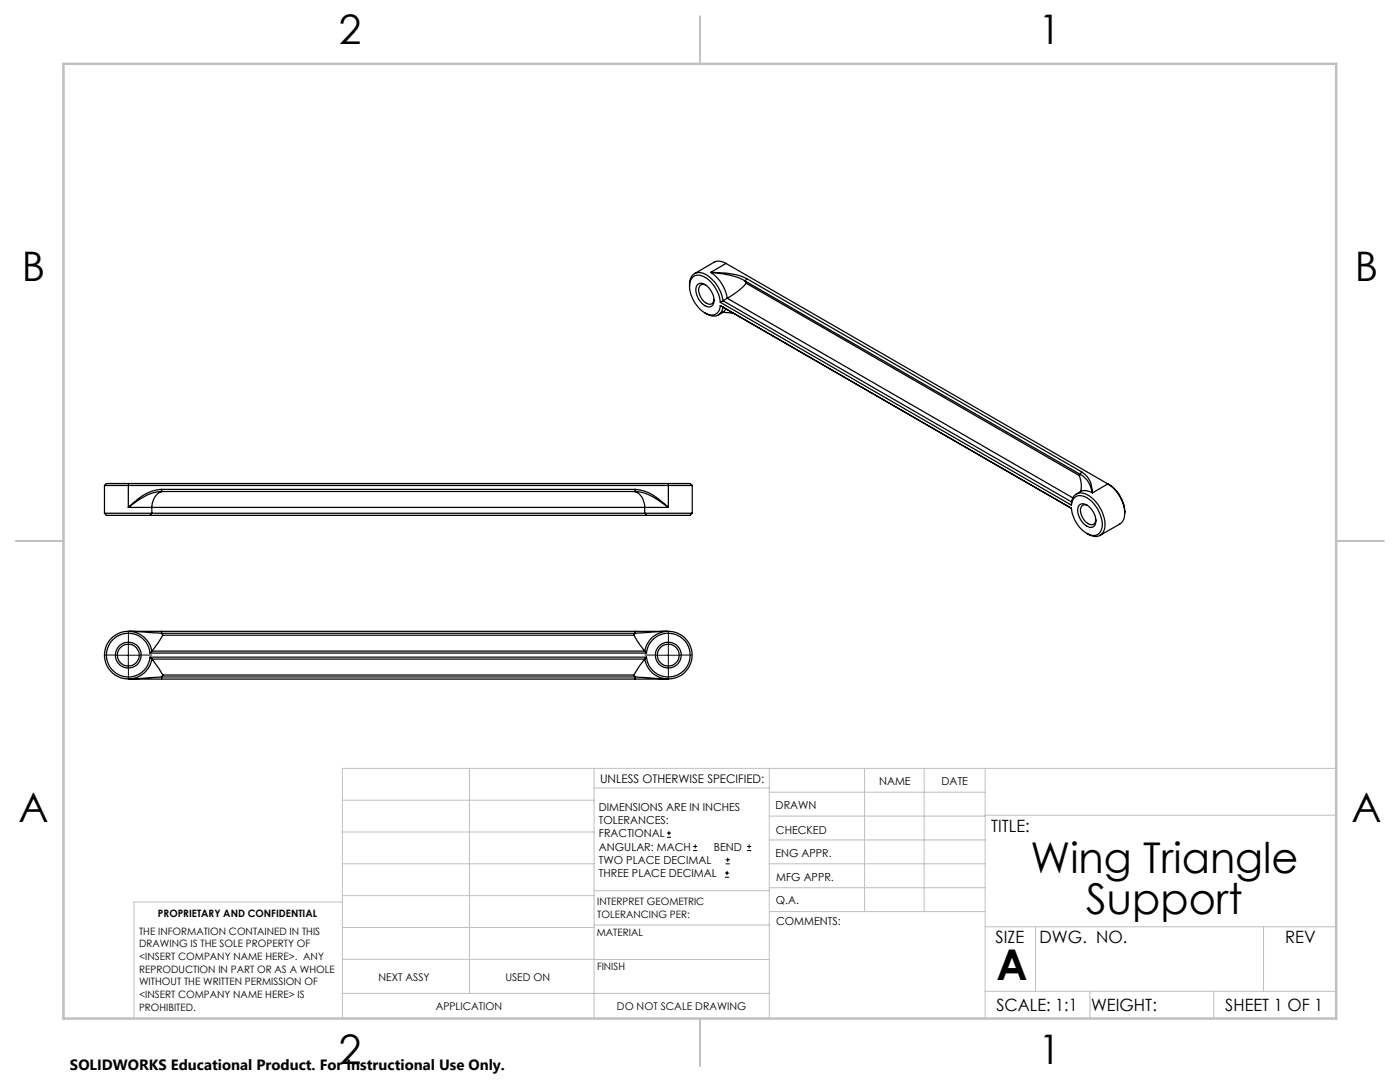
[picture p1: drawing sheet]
<svg xmlns="http://www.w3.org/2000/svg" width="279mm" height="216mm" viewBox="0 0 279 216" stroke-linecap="round" stroke-linejoin="round" font-family="sans-serif">
<g fill="none" stroke="#000" stroke-width=".2">
<path d="M23.1 130.7h5M25.6 128.2v5M130.9 130.7h5M133.4 128.2v5M133.1 167.1h.8M133.1 166.2h.8M133.5 165.8v.9M138.3 169.7h.8M138.3 168.9h.8M138.7 168.5v.8M144.7 175h.8M144.7 174.2h.8"/>
<path d="M144.8 172.4h.9M144.8 171.6h.9M145.1 173.8v.8M145.2 171.1v.9M149.1 169.7h.8M149.1 168.9h.8M149.5 168.5v.8"/>
</g>
<path d="M23.1 130.7h-2.2M25.6 128.2v-2.2M25.6 133.2v2.2M28.1 130.7h2.2M130.9 130.7h-2.2M133.4 128.2v-2.2M133.4 133.2v2.2M135.9 130.7h2.2" fill="none" stroke="#000" stroke-width=".2" stroke-dasharray="15.2 1.3 1.3 1.3"/>
<g fill="none" stroke="#c0c0c0" stroke-width=".2">
<path d="M68.3 159.7h50.3M93.7 153.3v44.9M118.6 153.3v49.9M118.6 157.2h34.9M153.5 153.3v49.9M153.5 158.1h43.1M172.5 153.3v28.6M184.4 153.3v28.6M196.6 153.3v49.9M266.7 153.3h-198.4v49.9M68.3 178.7h50.3M68.3 172.4h50.3"/>
<path d="M68.3 166h50.3M68.3 180h-41.6v23.2M118.6 177.7h35M153.5 167.6h43.1M153.5 162.8h43.1M153.5 172.4h43.1M153.5 177.1h43.1M196.6 162.7h70.1M68.3 198.2h85.2M68.3 191.4l85.2 .1M68.3 185.1h50.3M118.6 184.6h35"/>
<path d="M153.6 181.9h43M196.6 197.8h70.1M196.6 184.9h70.1M206.7 184.9v12.9M217.5 197.8v5.4M242.2 197.8v5.4M252.2 184.9v12.9"/>
</g>
<path d="M139.7 3.2v9.5M3.1 107.9h9.6M266.7 107.9h9.5M139.7 203.2v9.6" fill="none" stroke="#c0c0c0" stroke-width=".25"/>
<path d="M12.7 12.7h254v190.5h-254z" fill="none" stroke="#c0c0c0" stroke-width=".5"/>
<g fill="none" stroke="#000" stroke-width=".25">
<path d="M137.6 57.1a2.11 2.11 0 0 1 2.3-2.7 6.7 6.7 0 0 1 4.4 5.6M139.2 56.8a1.61 1.61 0 0 1 2.3 .6 2.92 2.92 0 0 1 .6 3.6 1.79 1.79 0 0 1-2.3-.9 3 3 0 0 1-.6-3.3zM140.8 56.9a.99 .99 0 0 0-1.2 .1 .99 .99 0 0 0-.1 1.2 2.76 2.76 0 0 0 2.3 2.5 .96 .96 0 0 0 .7-.9M141.8 54.4a16.4 16.4 0 0 1 7.2 1.2M141.8 54.4a7.6 7.6 0 0 1 3.3 5.1M141.8 54.4a18 18 0 0 1 6.9 1.7M144.9 52.6l-.4-.2a2.12 2.12 0 0 0-2-.1l-3.9 2.3M144.9 52.6l-3.1 1.8M144.9 52.6l76.2 44M145.1 59.5l-.8 .5M145.1 59.5l69 39.8M148.7 56.1l.2 .4"/>
<path d="M148.7 56.1l66.9 38.6M148.9 56.5a12.7 12.7 0 0 1-3.8 3M148.9 56.5l66.5 38.4M149 55.6l66.9 38.6M149 55.6l-.3 .5M143.8 61l70 40.4a6.4 6.4 0 0 0 4.1 5.4 1.71 1.71 0 0 0 2.1-1.7 6.5 6.5 0 0 0-3.8-6.1 1.74 1.74 0 0 0-2.4 1.8M143.8 60.3a6.4 6.4 0 0 0-4.1-5.4 1.81 1.81 0 0 0-2.1 2.2 6.4 6.4 0 0 0 3.8 5.7 1.74 1.74 0 0 0 2.4-1.8M143.8 61l.5 .3a1.98 1.98 0 0 1-1.2 1.7 1.98 1.98 0 0 1-2.1-.4l-.3-.2M143.8 60.3l70 40.5M144.2 62.4l-.9 .5M144.3 62.3l2.1 .2M144.3 60l-.5 .3"/>
<path d="M144.3 60l69.6 40.2M144.3 62.3l-.1 .1M144.9 61.6l-.7 .8M20.8 96.9h117.3M20.8 96.9v5.5M25.6 96.5h-4.4l-.4 .4M25.6 96.5v4.7M25.6 96.5h107.8M32.2 98.1a11.3 11.3 0 0 0-6.1 2.8l-.5 .3M32.2 97.6a11 11 0 0 0-6.6 3.6M32.2 97.6v.5M32.2 97.6h94.6"/>
<path d="M32.2 98.1h94.6M32.5 98.1a2.88 2.88 0 0 0-2.2 3.1M126.5 98.1a2.9 2.9 0 0 1 2.2 3.1M126.8 97.6a10.1 10.1 0 0 1 6.1 3.2l.5 .4M126.8 98.1a11.3 11.3 0 0 1 6.1 2.8l.5 .3M126.8 97.6v.5M133.4 96.5h4.3l.4 .4M133.4 96.5v4.7M138.1 96.9v5.5M215.4 94.9l.1 .2a5.6 5.6 0 0 1 .2 3M215.6 94.7l-.2 .2M215.6 94.7a5.2 5.2 0 0 1 2.4 3.7"/>
<path d="M215.6 98.1a2.4 2.4 0 0 1 2.4 .3M215.6 98.1l-.8 .5M215.8 98l-.2 .1M215.9 94.2a4.7 4.7 0 0 1 2.1 4.2M215.9 94.2l-.3 .5M221.1 96.6a7.1 7.1 0 0 1 3.3 6.7l-.4 .8-.5 .5-4 2.2M221.1 96.6a6.9 6.9 0 0 1 3.4 5.8M221.1 96.6l-3.1 1.8M20.8 102.4h9.5M20.8 102.4l.4 .4h8.8M25.6 101.2h4.7M30 102.8h99"/>
<path d="M30.3 101.2v1.2M30.3 102.4l-.3 .4M30.3 101.2h98.4M30.3 102.4h98.4M128.7 101.2h4.7M128.7 102.4h9.4M128.7 101.2v1.2M128.7 102.4l.3 .4M138.1 102.4l-.4 .4h-8.7M213.9 100.2a1.92 1.92 0 0 1 3-1.5 7.2 7.2 0 0 1 3.6 6.7 1.94 1.94 0 0 1-3.2 1.3l-.4-.3M213.9 100.2l-.1 .6M215.4 100.8a1.61 1.61 0 0 1 2.3 .6 2.92 2.92 0 0 1 .6 3.6 1.79 1.79 0 0 1-2.3-.9 3 3 0 0 1-.6-3.3z"/>
<path d="M217 100.9a.99 .99 0 0 0-1.2 .1 .99 .99 0 0 0-.1 1.2 2.76 2.76 0 0 0 2.3 2.5 .96 .96 0 0 0 .7-.9M25.6 126l6.6 .4M26 135.5h6.2M26 126h6.2M30 130.3a4.4 4.4 0 0 0-6.7-3.3 4.4 4.4 0 0 0 0 7.4 4.4 4.4 0 0 0 6.7-3.3M30 131.1h99M30 130.3h99M30 131.1l.3 .4M30.3 129.9a4.8 4.8 0 0 0-7.3-3.2 4.8 4.8 0 0 0 0 8 4.8 4.8 0 0 0 7.3-3.2M30.3 131.5l2.2 3.2M30.3 129.9l-.3 .4M30.3 129.9h98.4"/>
<path d="M30.3 131.5h98.4M32.2 126.4l.3 .4M32.2 135.1l-6.6 .4M32.2 126v.4M32.2 135.1v.4M32.2 126.4h94.6M32.2 126h94.6M32.2 135.1h94.6M32.2 135.5h94.6M32.5 126.8l-2.2 3.1M32.5 134.7l-.3 .4M32.5 126.8h94"/>
<path d="M32.5 134.7h94M126.5 126.8l2.2 3.1M126.5 134.7l.3 .4M126.8 126.4l-.3 .4M126.8 135.1l6.6 .4M126.8 126h6.2M126.8 135.5h6.2M126.8 126v.4M126.8 135.1v.4M128.7 129.9a4.8 4.8 0 0 1 7.3-3.2 4.8 4.8 0 0 1 0 8 4.8 4.8 0 0 1-7.3-3.2M128.7 131.5l-2.2 3.2M128.7 129.9l.3 .4"/>
<path d="M129 130.3a4.4 4.4 0 0 1 6.7-3.3 4.4 4.4 0 0 1 0 7.4 4.4 4.4 0 0 1-6.7-3.3M129 131.1l-.3 .4M133.4 126l-6.6 .4"/>
<circle cx="25.6" cy="130.7" r="2.18"/>
<circle cx="25.6" cy="130.7" r="2.58"/>
<circle cx="133.4" cy="130.7" r="2.18"/>
<circle cx="133.4" cy="130.7" r="2.59"/>
</g>
<g font-size="8.5">
<text x="205.7" y="174.2">Wing Triangle</text>
<text x="216.8" y="182.3">Support</text>
<text x="198.9" y="195.5">A</text>
</g>
<g font-size="8.1">
<text x="67.6" y="8.9">2</text>
<text x="207.3" y="8.9">1</text>
<text x="4.4" y="56.2">B</text>
<text x="270.4" y="56.2">B</text>
<text x="3.7" y="164.1">A</text>
<text x="269.7" y="164.1">A</text>
<text x="67.6" y="212.4">2</text>
<text x="207.3" y="212.4">1</text>
</g>
<g font-size="3.4">
<text x="197.8" y="166">TITLE:</text>
<text x="198.7" y="188.1">SIZE</text>
<text x="207.5" y="188.1">DWG. NO.</text>
<text x="256.5" y="188.2">REV</text>
<text x="198.8" y="201.7">SCALE: 1:1</text>
<text x="217.7" y="201.8">WEIGHT:</text>
<text x="244.5" y="201.7">SHEET 1 OF 1</text>
</g>
<text font-size="3" x="14" y="213.5">SOLIDWORKS Educational Product. For Instructional Use Only.</text>
<text font-size="2.4" x="119.8" y="156.2">UNLESS OTHERWISE SPECIFIED:</text>
<g font-size="2.2">
<text x="119.5" y="161.8">DIMENSIONS ARE IN INCHES</text>
<text x="154.8" y="161.4">DRAWN</text>
<text x="175.4" y="156.6">NAME</text>
<text x="187.9" y="156.7">DATE</text>
<text x="119.5" y="164.4">TOLERANCES:</text>
<text x="119.5" y="167.1">FRACTIONAL</text>
<text x="154.9" y="166.3">CHECKED</text>
<text x="119.5" y="169.7">ANGULAR: MACH</text>
<text x="119.5" y="172.4">TWO PLACE DECIMAL</text>
<text x="142.5" y="169.7">BEND</text>
<text x="154.8" y="171">ENG APPR.</text>
<text x="119.5" y="175">THREE PLACE DECIMAL</text>
<text x="154.9" y="175.7">MFG APPR.</text>
<text x="154.9" y="180.4">Q.A.</text>
<text x="154.9" y="184.6">COMMENTS:</text>
</g>
<g font-size="2.1">
<text x="75.5" y="195.7">NEXT ASSY</text>
<text x="100.9" y="195.7">USED ON</text>
<text x="86.9" y="201.5">APPLICATION</text>
<text x="123.1" y="201.6">DO NOT SCALE DRAWING</text>
</g>
<g font-size="2">
<text x="31.5" y="182.9">PROPRIETARY AND CONFIDENTIAL</text>
<text x="119.2" y="180.6">INTERPRET GEOMETRIC</text>
<text x="119.2" y="183.1">TOLERANCING PER:</text>
<text x="27.8" y="186.5">THE INFORMATION CONTAINED IN THIS</text>
<text x="27.8" y="189">DRAWING IS THE SOLE PROPERTY OF</text>
<text x="27.8" y="191.6">&lt;INSERT COMPANY NAME HERE&gt;. ANY</text>
<text x="119.1" y="186.7">MATERIAL</text>
<text x="27.8" y="194.1">REPRODUCTION IN PART OR AS A WHOLE</text>
<text x="27.8" y="196.6">WITHOUT THE WRITTEN PERMISSION OF</text>
<text x="119.1" y="193.5">FINISH</text>
<text x="27.8" y="199.1">&lt;INSERT COMPANY NAME HERE&gt; IS</text>
<text x="27.8" y="201.7">PROHIBITED.</text>
</g>
</svg>
